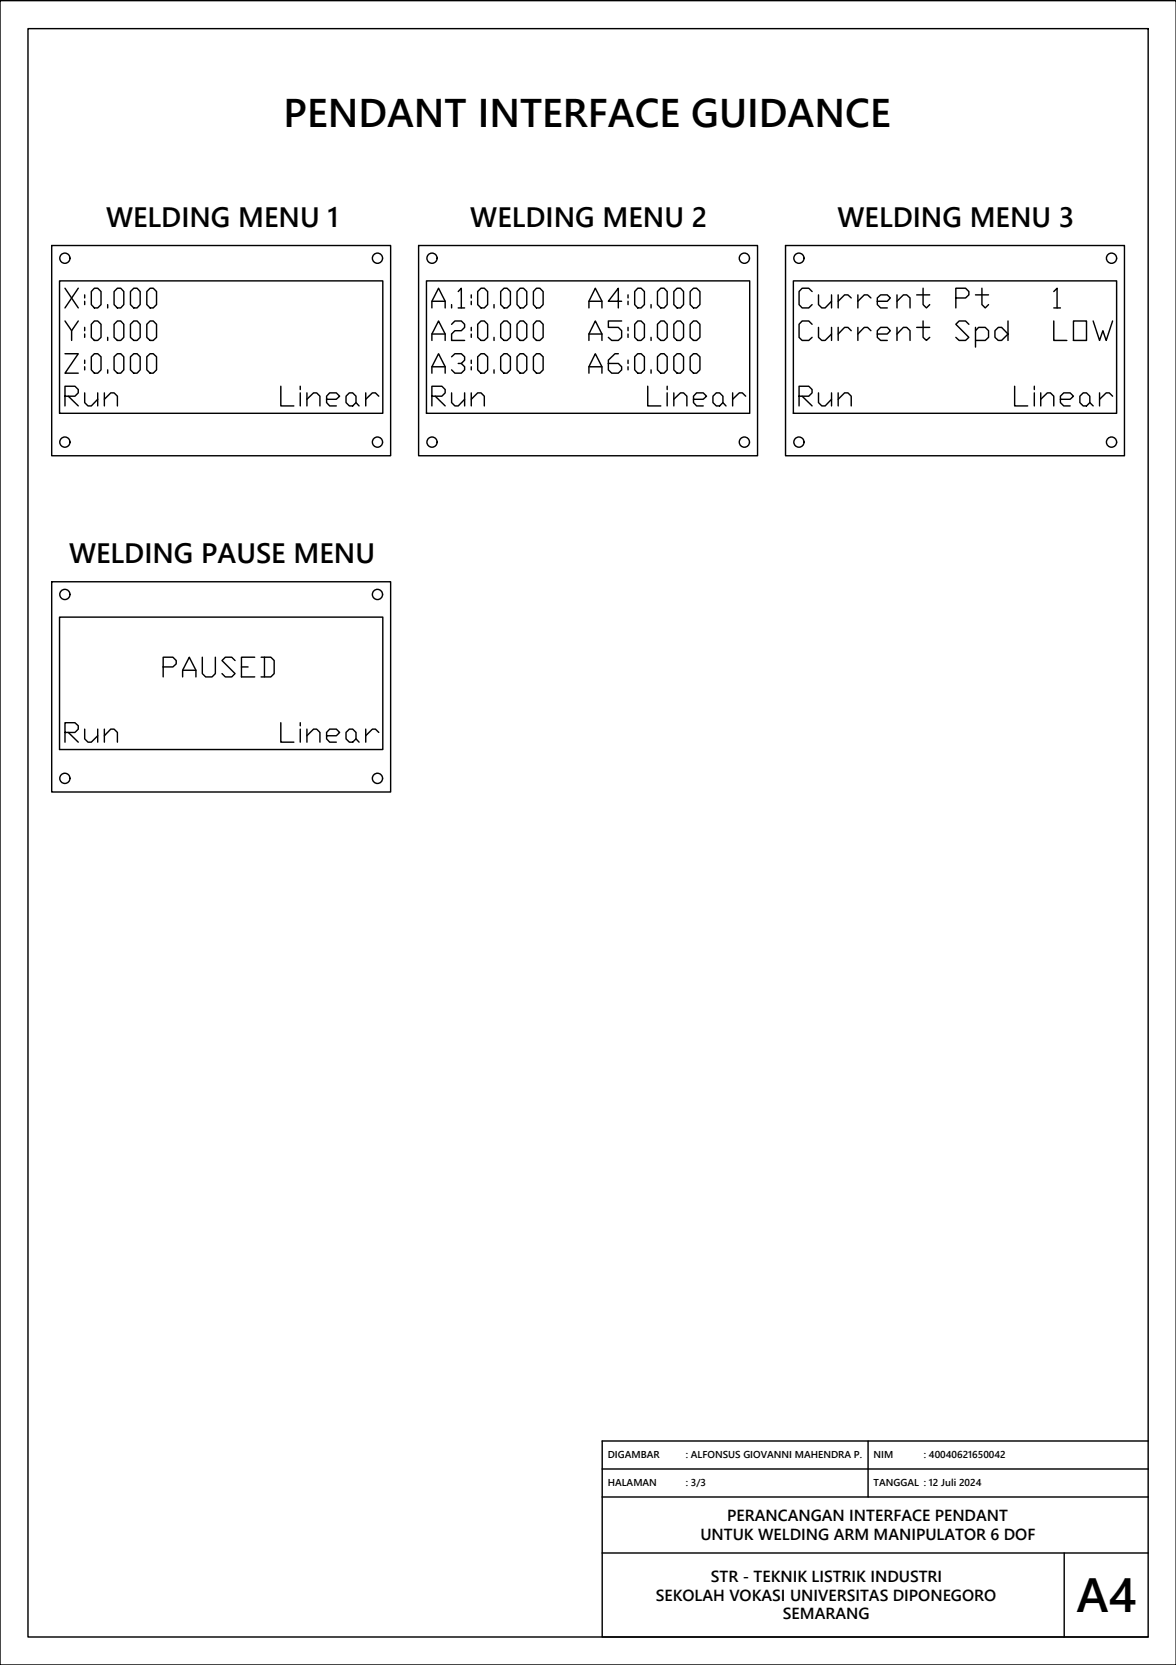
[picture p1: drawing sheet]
<svg xmlns="http://www.w3.org/2000/svg" width="210mm" height="297mm" viewBox="0 0 210 297" stroke-linecap="round" stroke-linejoin="round" font-family="sans-serif">
<!-- layer: 0 -->
<g fill="none" stroke="#000" stroke-width=".25">
<path d="M0 .1h209.9v296.9h-209.9zM5 5.1h199.9v286.9h-199.9zM9.2 43.8h60.5v37.5h-60.5zM10.6 50.1h57.7v23.6h-57.7zM11.6 57.3l1.2 1.7v1.7M11.6 51.4l2.4 3.5M14 51.4l-2.4 3.5M14 57.3l-1.2 1.7M15.1 52.6v.6M15.1 53.7v.6M15.1 58.4v.6M15.1 59.6v.6"/>
<path d="M16.8 51.4h.6l.6 .6v2.3l-.6 .6h-.6l-.5-.6v-2.3zM16.8 57.3h.6l.6 .6v2.3l-.6 .5h-.6l-.5-.5v-2.3zM19.2 54.3v.6M20.4 52l.6-.6h.5l.6 .6v2.3l-.6 .6h-.5l-.6-.6zM20.4 57.9l.6-.6h.5l.6 .6v2.3l-.6 .5h-.5l-.6-.5zM23.3 52l.6-.6h.6l.5 .6v2.3l-.5 .6h-.6l-.6-.6zM23.3 57.9l.6-.6h.6l.5 .6v2.3l-.5 .5h-.6l-.6-.5zM26.2 52l.6-.6h.5l.6 .6v2.3l-.6 .6h-.5l-.6-.6zM26.2 57.9l.6-.6h.5l.6 .6v2.3l-.6 .5h-.5l-.6-.5zM74.7 43.8h60.5v37.5h-60.5zM76.1 50.1h57.7v23.6h-57.7zM77.1 54.9v-1.2l1.2-2.3 1.2 2.3v1.2"/>
<path d="M77.1 53.7h2.4M77.1 59.6h2.4M80.6 57.9l.6-.6h1.1l.6 .6v.5l-.6 .6h-1.1l-.6 .6v1.1h2.3M80.6 54.3v.6M81.8 52l.5-.6v3.5M81.8 54.9h1.1M84.1 52.6v.6M84.1 53.7v.6M84.1 58.4v.6M84.1 59.6v.6M85.3 52l.6-.6h.5l.6 .6v2.3l-.6 .6h-.5l-.6-.6zM85.9 57.3h.5l.6 .6v2.3l-.6 .5h-.5l-.6-.5v-2.3z"/>
<path d="M88.2 54.3v.6M89.4 52l.6-.6h.5l.6 .6v2.3l-.6 .6h-.5l-.6-.6zM90 57.3h.5l.6 .6v2.3l-.6 .5h-.5l-.6-.5v-2.3zM92.8 51.4h.6l.6 .6v2.3l-.6 .6h-.6l-.5-.6v-2.3zM92.8 57.3h.6l.6 .6v2.3l-.6 .5h-.6l-.5-.5v-2.3zM95.8 51.4h.6l.5 .6v2.3l-.5 .6h-.6l-.6-.6v-2.3zM95.8 57.3h.6l.5 .6v2.3l-.5 .5h-.6l-.6-.5v-2.3zM105.1 54.9v-1.2l1.2-2.3 1.1 2.3v1.2M105.1 53.7h2.3M105.1 59.6h2.3M111 53.7h-2.4l1.8-2.3v3.5M111 57.3h-2.4v1.1h1.8l.6 .6v1.2l-.6 .5h-1.2l-.6-.5"/>
<path d="M112.1 52.6v.6M112.1 53.7v.6M112.1 58.4v.6M112.1 59.6v.6M113.8 51.4h.6l.6 .6v2.3l-.6 .6h-.6l-.5-.6v-2.3zM113.8 57.3h.6l.6 .6v2.3l-.6 .5h-.6l-.5-.5v-2.3zM116.2 54.3v.6M117.3 52l.6-.6h.6l.6 .6v2.3l-.6 .6h-.6l-.6-.6zM117.3 57.9l.6-.6h.6l.6 .6v2.3l-.6 .5h-.6l-.6-.5zM120.3 52l.6-.6h.6l.5 .6v2.3l-.5 .6h-.6l-.6-.6zM120.9 57.3h.6l.5 .6v2.3l-.5 .5h-.6l-.6-.5v-2.3zM123.2 57.9l.6-.6h.5l.6 .6v2.3l-.6 .5h-.5l-.6-.5z"/>
<path d="M123.8 51.4h.5l.6 .6v2.3l-.6 .6h-.5l-.6-.6v-2.3zM140.2 43.8h60.5v37.5h-60.5zM141.6 50.1h57.7v23.6h-57.7zM144.9 52l-.5-.6h-1.2l-.6 .6v2.3l.6 .6h1.2l.5-.6M144.9 57.9l-.5-.6h-1.2l-.6 .6v2.3l.6 .5h1.2l.5-.5M146.1 52.6v1.7l.6 .6h.6l1.1-1.2M146.1 58.4v1.8l.6 .5h.6l1.1-1.1M148.4 52.6v2.3M148.4 58.4v2.3M149.6 52.6v2.3M149.6 58.4v2.3M151.9 53.2l-.6-.6h-.6l-1.1 1.1"/>
<path d="M151.9 59l-.6-.6h-.6l-1.1 1.2M153.1 52.6v2.3M153.1 58.4v2.3M155.4 53.2l-.5-.6h-.6l-1.2 1.1M155.4 59l-.5-.6h-.6l-1.2 1.2M156.6 53.7h1.8l.5-.5-.5-.6h-1.2l-.6 .6v1.1l.6 .6h1.2M156.6 59.6h1.8l.5-.6-.5-.6h-1.2l-.6 .6v1.2l.6 .5h1.2M160.1 53.7l1.1-1.1h.6l.6 .6v1.7M160.1 59.6l1.1-1.2h.6l.6 .6v1.7M160.1 52.6v2.3M160.1 58.4v2.3M163.6 52.6h2.3"/>
<path d="M163.6 58.4h2.3M164.8 51.4v2.9l.6 .6 .5-.6M164.8 57.3v2.9l.6 .5 .5-.5M170.6 53.2h1.7l.6-.6v-.6l-.6-.6h-1.7v3.5M172.9 57.9l-.6-.6h-1.1l-.6 .6 2.3 2.3-.6 .5h-1.1l-.6-.5M174.1 59l.6-.6h1.2l.5 .6v1.2l-.5 .5h-1.8M174.1 52.6h2.3M174.1 58.4v3.5M175.3 51.4v2.9l.6 .6 .5-.6M177.6 59l.6-.6h.6l1.1 1.2-1.1 1.1h-.6l-.6-.5zM179.9 57.3v3.4M188.1 52l.6-.6v3.5"/>
<path d="M188.1 57.3v3.4h2.3M188.1 54.9h1.2M191.6 57.3h2.3v3.4h-2.3zM195.1 57.3l1.2 3.4 .5-1.7 .6 1.7 1.2-3.4M11.6 63.1h2.4l-2.4 3.5h2.4M11.6 70.7h1.8l.6-.6v-.6l-.6-.6h-1.8v3.5M12.2 70.7l1.8 1.7M15.1 70.1v1.7l.6 .6h.6l1.1-1.2M15.1 64.2v.6M15.1 65.4v.6M16.3 63.7l.5-.6h.6l.6 .6v2.3l-.6 .6h-.6l-.5-.6zM17.4 70.1v2.3"/>
<path d="M18.6 71.2l1.2-1.1h.6l.6 .6v1.7M18.6 70.1v2.3M19.2 60.2v.5M19.2 66v.6M20.4 63.7l.6-.6h.5l.6 .6v2.3l-.6 .6h-.5l-.6-.6zM23.3 63.7l.6-.6h.6l.5 .6v2.3l-.5 .6h-.6l-.6-.6zM26.2 63.7l.6-.6h.5l.6 .6v2.3l-.6 .6h-.5l-.6-.6zM50.1 68.9v3.5h2.4M53.6 68.9v.6M53.6 70.1v2.3M54.8 71.2l1.2-1.1h.5l.6 .6v1.7M54.8 70.1v2.3"/>
<path d="M58.3 71.2h1.7l.6-.5-.6-.6h-1.2l-.5 .6v1.1l.5 .6h1.2M61.8 70.7l.6-.6h.5l.6 .6v1.1l-.6 .6h-.5l-.6-.6zM63.5 71.8l.6 .6M65.3 70.1v2.3M67.6 70.7l-.6-.6h-.5l-1.2 1.1M77.1 60.7v-1.1l1.2-2.3 1.2 2.3v1.1M77.1 66.6v-1.2l1.2-2.3 1.2 2.3v1.2M77.1 70.7h1.8l.6-.6v-.6l-.6-.6h-1.8v3.5M77.1 65.4h2.4M77.7 70.7l1.8 1.7M80.6 63.7l.6-.6h1.1l.6 .6v.5l-.6 .6h-.5M80.6 70.1v1.7l.6 .6h.6l1.1-1.2"/>
<path d="M82.3 64.8l.6 .6v.6l-.6 .6h-1.1l-.6-.6M82.9 70.1v2.3M84.1 71.2l1.2-1.1h.6l.5 .6v1.7M84.1 64.2v.6M84.1 65.4v.6M84.1 70.1v2.3M85.3 63.7l.6-.6h.5l.6 .6v2.3l-.6 .6h-.5l-.6-.6zM88.2 60.2v.5M88.2 66v.6M89.4 63.7l.6-.6h.5l.6 .6v2.3l-.6 .6h-.5l-.6-.6zM92.3 63.7l.5-.6h.6l.6 .6v2.3l-.6 .6h-.6l-.5-.6zM95.2 63.7l.6-.6h.6l.5 .6v2.3l-.5 .6h-.6l-.6-.6z"/>
<path d="M105.1 60.7v-1.1l1.2-2.3 1.1 2.3v1.1M105.1 66.6v-1.2l1.2-2.3 1.1 2.3v1.2M105.1 65.4h2.3M110.4 63.1h-.6l-1.2 1.1v1.8l.6 .6h1.2l.6-.6v-.6l-.6-.6h-1.8M112.1 64.2v.6M112.1 65.4v.6M113.3 63.7l.5-.6h.6l.6 .6v2.3l-.6 .6h-.6l-.5-.6zM115.6 68.9v3.5h2.3M116.2 60.2v.5M116.2 66v.6M117.3 63.7l.6-.6h.6l.6 .6v2.3l-.6 .6h-.6l-.6-.6zM119.1 68.9v.6"/>
<path d="M119.1 70.1v2.3M120.3 63.7l.6-.6h.6l.5 .6v2.3l-.5 .6h-.6l-.6-.6zM120.3 71.2l1.2-1.1h.5l.6 .6v1.7M120.3 70.1v2.3M123.2 63.7l.6-.6h.5l.6 .6v2.3l-.6 .6h-.5l-.6-.6zM123.8 71.2h1.7l.6-.5-.6-.6h-1.2l-.5 .6v1.1l.5 .6h1.2M127.3 70.7l.5-.6h.6l.6 .6v1.1l-.6 .6h-.6l-.5-.6zM129 71.8l.6 .6M130.8 70.1v2.3M133.1 70.7l-.6-.6h-.5l-1.2 1.1M142.6 70.7h1.8l.5-.6v-.6l-.5-.6h-1.8v3.5M143.2 70.7l1.7 1.7"/>
<path d="M146.1 70.1v1.7l.6 .6h.6l1.1-1.2M148.4 70.1v2.3M149.6 71.2l1.1-1.1h.6l.6 .6v1.7M149.6 70.1v2.3M181.1 68.9v3.5h2.3M184.6 68.9v.6M184.6 70.1v2.3M185.8 71.2l1.1-1.1h.6l.6 .6v1.7M185.8 70.1v2.3M189.3 71.2h1.7l.6-.5-.6-.6h-1.1l-.6 .6v1.1l.6 .6h1.1M192.7 70.7l.6-.6h.6l.6 .6v1.1l-.6 .6h-.6l-.6-.6zM194.5 71.8l.6 .6"/>
<path d="M196.3 70.1v2.3M198.6 70.7l-.6-.6h-.6l-1.1 1.1M9.2 103.8h60.5v37.5h-60.5zM10.6 110.1h57.7v23.6h-57.7zM29.1 119h1.8l.6-.6v-.6l-.6-.6h-1.8v3.6M32.6 119.6h2.4M36.1 117.2v3l.6 .6h1.1l.6-.6v-3M42 117.8l-.6-.6h-1.2l-.6 .6 2.4 2.4-.6 .6h-1.2l-.6-.6M43.1 119h1.2M45.5 117.2h-2.4v3.6h2.4M46.6 117.2h1.7l.6 .6v2.4l-.6 .6h-1.7M47.2 117.2v3.6"/>
<path d="M11.6 130.7h1.8l.6-.6v-.6l-.6-.6h-1.8v3.5M12.2 130.7l1.8 1.7M15.1 130.1v1.7l.6 .6h.6l1.1-1.1M17.4 130.1v2.3M18.6 131.3l1.2-1.2h.6l.6 .6v1.7M18.6 130.1v2.3M32.6 120.8v-1.2l1.2-2.4 1.2 2.4v1.2M50.1 128.9v3.5h2.4M53.6 128.9v.6M53.6 130.1v2.3M54.8 131.3l1.2-1.2h.5l.6 .6v1.7M54.8 130.1v2.3"/>
<path d="M58.3 131.3h1.7l.6-.6-.6-.6h-1.2l-.5 .6v1.1l.5 .6h1.2M61.8 130.7l.6-.6h.5l.6 .6v1.1l-.6 .6h-.5l-.6-.6zM63.5 131.8l.6 .6M65.3 130.1v2.3M67.6 130.7l-.6-.6h-.5l-1.2 1.2M154.9 257.1v10M204.9 257.1h-97.4v34.9h97.4M107.5 262.1h97.4M107.5 267.1h97.4M107.5 277.1h97.4M189.9 277.1v14.9"/>
<circle cx="11.6" cy="46.1" r=".91"/>
<circle cx="67.4" cy="46.1" r=".91"/>
<circle cx="77.1" cy="46.1" r=".91"/>
<circle cx="132.9" cy="46.1" r=".91"/>
<circle cx="142.6" cy="46.1" r=".91"/>
<circle cx="198.4" cy="46.1" r=".91"/>
<circle cx="11.6" cy="78.9" r=".91"/>
<circle cx="67.4" cy="78.9" r=".91"/>
<circle cx="77.1" cy="78.9" r=".91"/>
<circle cx="132.9" cy="78.9" r=".91"/>
<circle cx="142.6" cy="78.9" r=".91"/>
<circle cx="198.4" cy="78.9" r=".91"/>
<circle cx="11.6" cy="106.1" r=".91"/>
<circle cx="67.4" cy="106.1" r=".91"/>
<circle cx="11.6" cy="138.9" r=".91"/>
<circle cx="67.4" cy="138.9" r=".91"/>
</g>
<text font-size="8.6" x="192.2" y="287.6">A4</text>
<text font-size="7.1" x="50.6" y="22.7">PENDANT INTERFACE GUIDANCE</text>
<g font-size="5">
<text x="18.9" y="40.5">WELDING MENU 1</text>
<text x="83.9" y="40.5">WELDING MENU 2</text>
<text x="149.5" y="40.5">WELDING MENU 3</text>
<text x="12.3" y="100.5">WELDING PAUSE MENU</text>
</g>
<g font-size="2.9">
<text x="125" y="274.7">UNTUK WELDING ARM MANIPULATOR 6 DOF</text>
<text x="129.8" y="271.4">PERANCANGAN INTERFACE PENDANT</text>
<text x="117.1" y="285.6">SEKOLAH VOKASI UNIVERSITAS DIPONEGORO</text>
<text x="126.9" y="282.2">STR - TEKNIK LISTRIK INDUSTRI</text>
<text x="139.7" y="288.9">SEMARANG</text>
</g>
<g font-size="1.8">
<text x="108.5" y="260.1">DIGAMBAR</text>
<text x="122.4" y="260.1">: ALFONSUS GIOVANNI MAHENDRA P.</text>
<text x="155.9" y="260.1">NIM</text>
<text x="164.9" y="260.1">: 40040621650042</text>
<text x="108.5" y="265">HALAMAN</text>
<text x="122.4" y="265">: 3/3</text>
<text x="155.9" y="265.2">TANGGAL : 12 Juli 2024</text>
</g>
</svg>
